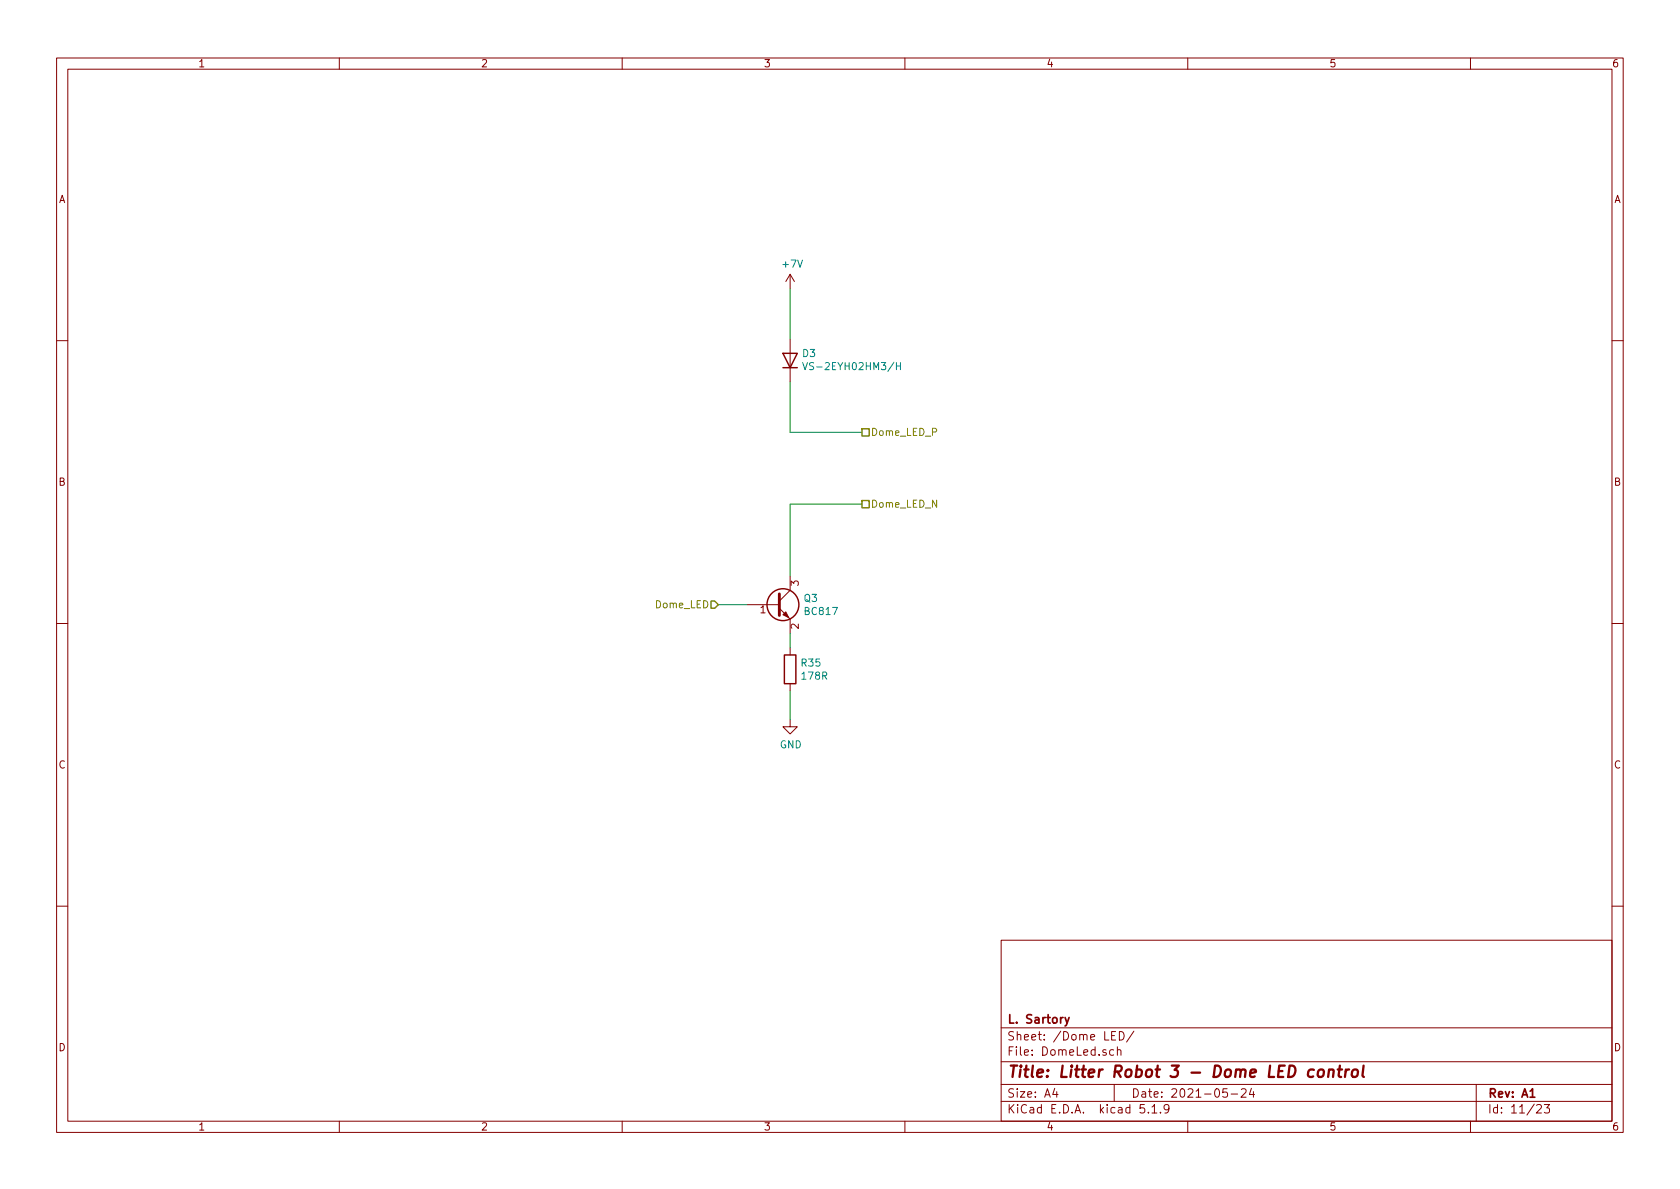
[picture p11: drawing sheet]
EESchema Schematic File Version 4
EELAYER 30 0
EELAYER END
$Descr A4 11693 8268
encoding utf-8
Sheet 11 23
Title "Litter Robot 3 - Dome LED control"
Date "2021-05-24"
Rev "A1"
Comp "L. Sartory"
Comment1 ""
Comment2 ""
Comment3 ""
Comment4 ""
$EndDescr
Wire Wire Line
	5500 4500 5500 4400
$Comp
L power:GND #PWR?
U 1 1
P 5500 5000
AR Path="/603E03AA/6040C394/60786C2B" Ref="#PWR?"  Part="1" 
AR Path="/603E03AA/6040F4A1/60786C2B" Ref="#PWR?"  Part="1" 
AR Path="/603E03AA/6040F5B7/60786C2B" Ref="#PWR?"  Part="1" 
AR Path="/603E03AA/603BF34F/60786C2B" Ref="#PWR?"  Part="1" 
AR Path="/603E03AA/603BF354/60786C2B" Ref="#PWR?"  Part="1" 
AR Path="/603E03AA/603BF359/60786C2B" Ref="#PWR?"  Part="1" 
AR Path="/603E03AA/603BFBDC/60786C2B" Ref="#PWR?"  Part="1" 
AR Path="/603E03AA/603BFBE1/60786C2B" Ref="#PWR?"  Part="1" 
AR Path="/603E03AA/603BFBE6/60786C2B" Ref="#PWR?"  Part="1" 
AR Path="/603E03AA/603BFD93/60786C2B" Ref="#PWR?"  Part="1" 
AR Path="/603F1F4D/605BE101/60786C2B" Ref="#PWR?"  Part="1" 
AR Path="/603F1F4D/605BE106/60786C2B" Ref="#PWR?"  Part="1" 
AR Path="/603F1F4D/605BE10B/60786C2B" Ref="#PWR?"  Part="1" 
AR Path="/603F1F4D/605BE110/60786C2B" Ref="#PWR?"  Part="1" 
AR Path="/603F1F4D/605BE115/60786C2B" Ref="#PWR?"  Part="1" 
AR Path="/603F1F4D/605BE11A/60786C2B" Ref="#PWR?"  Part="1" 
AR Path="/603F1F4D/605BE15A/60786C2B" Ref="#PWR?"  Part="1" 
AR Path="/60779D3B/60786C2B" Ref="#PWR086"  Part="1" 
F 0 "#PWR086" H 5500 4750 50  0001 C CNN
F 1 "GND" H 5505 4827 50  0000 C CNN
F 2 "" H 5500 5000 50  0001 C CNN
F 3 "" H 5500 5000 50  0001 C CNN
	1    5500 5000
	1    0    0    -1  
$EndComp
Wire Wire Line
	5500 5000 5500 4800
Text HLabel 5000 4200 0    50   Input ~ 0
Dome_LED
Wire Wire Line
	5000 4200 5200 4200
$Comp
L Transistor_BJT:BC817 Q?
U 1 1
P 5400 4200
AR Path="/60786C52" Ref="Q?"  Part="1" 
AR Path="/603E03AA/60786C52" Ref="Q?"  Part="1" 
AR Path="/603E03AA/6040C394/60786C52" Ref="Q?"  Part="1" 
AR Path="/603E03AA/6040F4A1/60786C52" Ref="Q?"  Part="1" 
AR Path="/603E03AA/6040F5B7/60786C52" Ref="Q?"  Part="1" 
AR Path="/603E03AA/603BF34F/60786C52" Ref="Q?"  Part="1" 
AR Path="/603E03AA/603BF354/60786C52" Ref="Q?"  Part="1" 
AR Path="/603E03AA/603BF359/60786C52" Ref="Q?"  Part="1" 
AR Path="/603E03AA/603BFBDC/60786C52" Ref="Q?"  Part="1" 
AR Path="/603E03AA/603BFBE1/60786C52" Ref="Q?"  Part="1" 
AR Path="/603E03AA/603BFBE6/60786C52" Ref="Q?"  Part="1" 
AR Path="/603E03AA/603BFD93/60786C52" Ref="Q?"  Part="1" 
AR Path="/603F1F4D/605BE101/60786C52" Ref="Q?"  Part="1" 
AR Path="/603F1F4D/605BE106/60786C52" Ref="Q?"  Part="1" 
AR Path="/603F1F4D/605BE10B/60786C52" Ref="Q?"  Part="1" 
AR Path="/603F1F4D/605BE110/60786C52" Ref="Q?"  Part="1" 
AR Path="/603F1F4D/605BE115/60786C52" Ref="Q?"  Part="1" 
AR Path="/603F1F4D/605BE11A/60786C52" Ref="Q?"  Part="1" 
AR Path="/603F1F4D/605BE15A/60786C52" Ref="Q?"  Part="1" 
AR Path="/60779D3B/60786C52" Ref="Q3"  Part="1" 
F 0 "Q3" H 5591 4246 50  0000 L CNN
F 1 "BC817" H 5591 4155 50  0000 L CNN
F 2 "Package_TO_SOT_SMD:SOT-23" H 5600 4125 50  0001 L CIN
F 3 "https://www.onsemi.com/pub/Collateral/BC818-D.pdf" H 5400 4200 50  0001 L CNN
F 4 "BC817-25,215" H 5400 4200 50  0001 C CNN "Part_number"
	1    5400 4200
	1    0    0    -1  
$EndComp
$Comp
L Device:R R?
U 1 1
P 5500 4650
AR Path="/60786C03" Ref="R?"  Part="1" 
AR Path="/603E03AA/60786C03" Ref="R?"  Part="1" 
AR Path="/603E03AA/6040C394/60786C03" Ref="R?"  Part="1" 
AR Path="/603E03AA/6040F4A1/60786C03" Ref="R?"  Part="1" 
AR Path="/603E03AA/6040F5B7/60786C03" Ref="R?"  Part="1" 
AR Path="/603E03AA/603BF34F/60786C03" Ref="R?"  Part="1" 
AR Path="/603E03AA/603BF354/60786C03" Ref="R?"  Part="1" 
AR Path="/603E03AA/603BF359/60786C03" Ref="R?"  Part="1" 
AR Path="/603E03AA/603BFBDC/60786C03" Ref="R?"  Part="1" 
AR Path="/603E03AA/603BFBE1/60786C03" Ref="R?"  Part="1" 
AR Path="/603E03AA/603BFBE6/60786C03" Ref="R?"  Part="1" 
AR Path="/603E03AA/603BFD93/60786C03" Ref="R?"  Part="1" 
AR Path="/603F1F4D/605BE101/60786C03" Ref="R?"  Part="1" 
AR Path="/603F1F4D/605BE106/60786C03" Ref="R?"  Part="1" 
AR Path="/603F1F4D/605BE10B/60786C03" Ref="R?"  Part="1" 
AR Path="/603F1F4D/605BE110/60786C03" Ref="R?"  Part="1" 
AR Path="/603F1F4D/605BE115/60786C03" Ref="R?"  Part="1" 
AR Path="/603F1F4D/605BE11A/60786C03" Ref="R?"  Part="1" 
AR Path="/603F1F4D/605BE15A/60786C03" Ref="R?"  Part="1" 
AR Path="/60779D3B/60786C03" Ref="R35"  Part="1" 
F 0 "R35" H 5570 4696 50  0000 L CNN
F 1 "178R" H 5570 4605 50  0000 L CNN
F 2 "Resistor_SMD:R_0603_1608Metric" V 5430 4650 50  0001 C CNN
F 3 "https://www.bourns.com/docs/product-datasheets/CRxxxxx.pdf" H 5500 4650 50  0001 C CNN
F 4 "CR0603-FX-1780ELF" H 5500 4650 50  0001 C CNN "Part_number"
	1    5500 4650
	1    0    0    -1  
$EndComp
Text HLabel 6000 3000 2    50   UnSpc ~ 0
Dome_LED_P
Text HLabel 6000 3500 2    50   UnSpc ~ 0
Dome_LED_N
Wire Wire Line
	6000 3500 5500 3500
Wire Wire Line
	5500 3500 5500 4000
$Comp
L LitterRobot:+7V #PWR?
U 1 1
P 5500 2000
AR Path="/603E03AA/6040C394/60786C4B" Ref="#PWR?"  Part="1" 
AR Path="/603E03AA/6040F5B7/60786C4B" Ref="#PWR?"  Part="1" 
AR Path="/603E03AA/6040F4A1/60786C4B" Ref="#PWR?"  Part="1" 
AR Path="/603E03AA/603BF34F/60786C4B" Ref="#PWR?"  Part="1" 
AR Path="/603E03AA/603BF354/60786C4B" Ref="#PWR?"  Part="1" 
AR Path="/603E03AA/603BF359/60786C4B" Ref="#PWR?"  Part="1" 
AR Path="/603E03AA/603BFBDC/60786C4B" Ref="#PWR?"  Part="1" 
AR Path="/603E03AA/603BFBE1/60786C4B" Ref="#PWR?"  Part="1" 
AR Path="/603E03AA/603BFBE6/60786C4B" Ref="#PWR?"  Part="1" 
AR Path="/603E03AA/603BFD93/60786C4B" Ref="#PWR?"  Part="1" 
AR Path="/603F1F4D/605BE101/60786C4B" Ref="#PWR?"  Part="1" 
AR Path="/603F1F4D/605BE106/60786C4B" Ref="#PWR?"  Part="1" 
AR Path="/603F1F4D/605BE10B/60786C4B" Ref="#PWR?"  Part="1" 
AR Path="/603F1F4D/605BE110/60786C4B" Ref="#PWR?"  Part="1" 
AR Path="/603F1F4D/605BE115/60786C4B" Ref="#PWR?"  Part="1" 
AR Path="/603F1F4D/605BE11A/60786C4B" Ref="#PWR?"  Part="1" 
AR Path="/603F1F4D/605BE15A/60786C4B" Ref="#PWR?"  Part="1" 
AR Path="/60779D3B/60786C4B" Ref="#PWR085"  Part="1" 
F 0 "#PWR085" H 5500 1850 50  0001 C CNN
F 1 "+7V" H 5515 2173 50  0000 C CNN
F 2 "" H 5500 2000 50  0001 C CNN
F 3 "" H 5500 2000 50  0001 C CNN
	1    5500 2000
	1    0    0    -1  
$EndComp
Wire Wire Line
	6000 3000 5500 3000
Wire Wire Line
	5500 2350 5500 2000
Wire Wire Line
	5500 2650 5500 3000
$Comp
L Device:D D3
U 1 1
P 5500 2500
F 0 "D3" V 5546 2420 50  0000 R CNN
F 1 "VS-2EYH02HM3/H" V 5455 2420 50  0000 R CNN
F 2 "LitterRobot:Vishay_SlimSMAW" H 5500 2500 50  0001 C CNN
F 3 "https://www.vishay.com/docs/96383/vs-2eyh02hm3.pdf" H 5500 2500 50  0001 C CNN
F 4 "VS-2EYH02HM3/H" V 5500 2500 50  0001 C CNN "Part_number"
	1    5500 2500
	0    -1   -1   0   
$EndComp
$EndSCHEMATC
